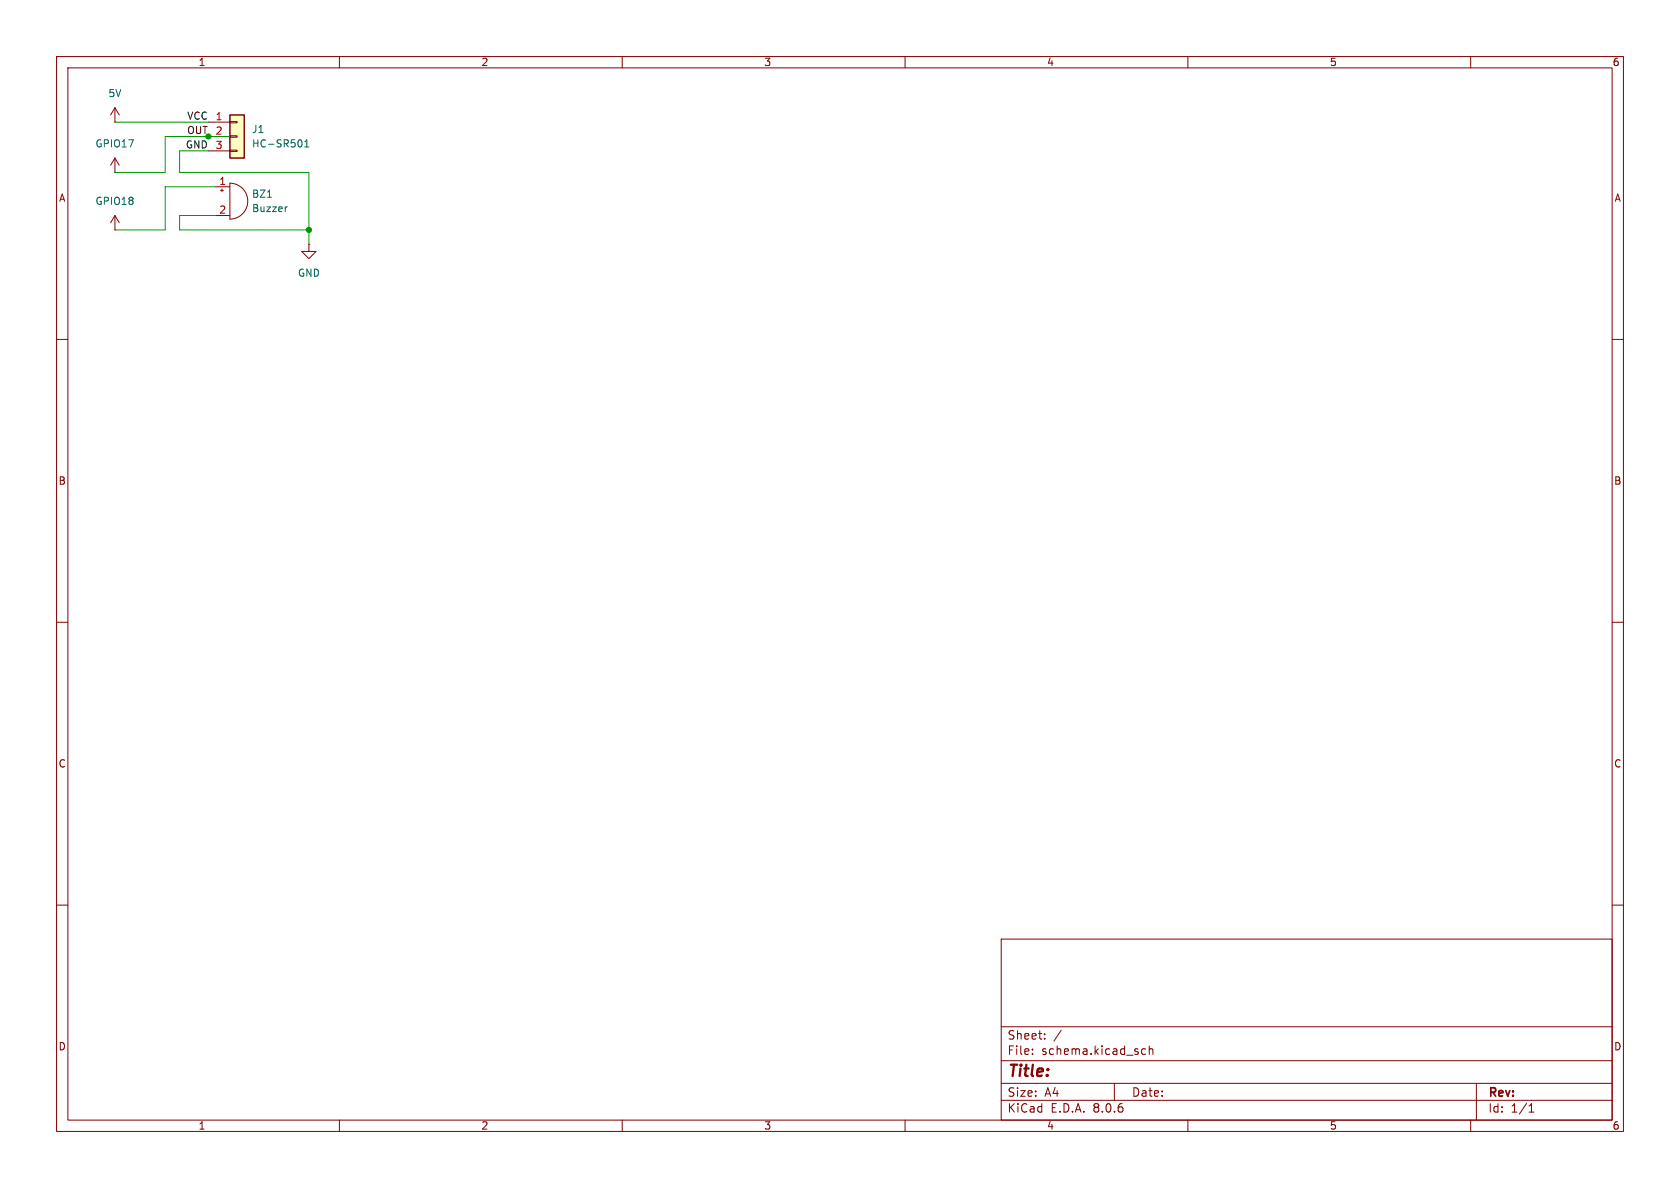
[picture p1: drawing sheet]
<svg xmlns="http://www.w3.org/2000/svg" width="297mm" height="210mm" viewBox="0 0 297 210" stroke-linecap="round" stroke-linejoin="round" font-family="sans-serif">
<g fill="none" stroke="#840000" stroke-width=".18">
<path d="M10 10h277v190h-277zM12 12h273v186h-273zM60 10v2M110 10v2M160 10v2M210 10v2M260 10v2M10 60h2M285 60h2M10 110h2M285 110h2M10 160h2"/>
<path d="M285 160h2M177 166h108v32h-108zM60 198v2M110 198v2M160 198v2M177 194.5h108M177 191.5h108M177 187.5h108M177 181.5h108M182.5 186.3v.1M182.5 185.5v.1M184.7 183.6v.1"/>
<path d="M184.7 182.8v.1M187.6 182.1l-1.3 2M197 191.5v3M201.8 186.1l.3 .3 .4-.1M202.5 185.5l-.4-.1-.3 .3M203.2 185.5l.2-.1 .3 .1 .1 .9M203.2 184.9v1.5M210 198v2M260 198v2M261 191.5v6.5M270.3 196.6h.9M270.3 195.5l.4-.4v1.5"/>
</g>
<path d="M40.6 20.3h2.6v7.6h-2.6z" fill="#ffffc2"/>
<g fill="none" stroke="#840000" stroke-width=".18">
<path d="M20.3 19.1v2.5M20.3 19.1l-.7 1.2M20.3 19.1l.8 1.2M20.3 30.5h.1M20.3 21.6h.1M20.3 38.1l-.7 1.3M20.3 27.9v2.6M20.3 38.1v2.5M20.3 38.1l.8 1.3M20.3 27.9l-.7 1.3M20.3 27.9l.8 1.3M36.8 21.6h3.8"/>
<path d="M36.8 24.1h3.8M36.8 26.7h3.8M38.1 33h2.5M38.1 38.1h2.5M39 33.7h.5M39.2 33.4v.5M40.6 26.5h1.3v.3h-1.3zM40.6 24h1.3v.3h-1.3zM40.6 21.5h1.3v.2h-1.3zM40.6 32.4a3.2 3.2 0 0 1 3.2 3.2 3.2 3.2 0 0 1-3.2 3.1zM20.3 40.6h.1M54.6 43.2v1.3h1.3l-1.3 1.2-1.3-1.2h1.3"/>
<path d="M54.6 43.2h.1"/>
</g>
<path d="M40.6 20.3h2.6v7.6h-2.6z" fill="none" stroke="#840000" stroke-width=".25"/>
<path d="M47.3 34.9h.7M50.8 36.6h-.3M53.3 24.8l.1 .4-.1 .7M53.9 26h.7M53.9 25.1l.3-.4v1.3" fill="none" stroke="#006464" stroke-width=".18"/>
<path d="M20.3 21.6h16.5M36.8 26.7h-5.1v3.8h22.9v12.7M38.1 38.1h-6.4v2.5h22.9M38.1 33h-8.9v7.6h-8.9M40.6 24.1h-11.4v6.4h-8.9" fill="none" stroke="#009600" stroke-width=".18"/>
<g fill="#009600" stroke="#009600" stroke-width=".18">
<circle cx="36.8" cy="24.1" r=".46"/>
<circle cx="54.6" cy="40.6" r=".46"/>
</g>
<text font-size="2.8" fill="#840000" x="178" y="190.9">Title:</text>
<g font-size="2.1" fill="#840000">
<text x="178" y="184">Sheet:</text>
<text x="178" y="186.7">File:</text>
<text x="184.1" y="186.7">schema.kicad_sch</text>
<text x="178" y="196.9">KiCad</text>
<text x="178" y="194.1">Size:</text>
<text x="184.7" y="194.1">A4</text>
<text x="185.7" y="196.9">E.D.A.</text>
<text x="193.3" y="196.9">8.0.6</text>
<text x="200" y="194.1">Date:</text>
<text x="263" y="194.3">Rev:</text>
<text x="263" y="196.9">Id:</text>
<text x="267.1" y="196.9">1/1</text>
</g>
<g font-size="1.8" fill="#840000">
<text x="35" y="11.9">1</text>
<text x="85" y="11.9">2</text>
<text x="135" y="11.9">3</text>
<text x="185" y="11.9">4</text>
<text x="235" y="11.9">5</text>
<text x="285" y="11.9">6</text>
<text x="10.3" y="35.9">A</text>
<text x="285.3" y="35.9">A</text>
<text x="10.3" y="85.9">B</text>
<text x="285.3" y="85.9">B</text>
<text x="10.3" y="135.9">C</text>
<text x="285.3" y="135.9">C</text>
<text x="10.3" y="185.9">D</text>
<text x="285.3" y="185.9">D</text>
<text x="35" y="199.9">1</text>
<text x="85" y="199.9">2</text>
<text x="135" y="199.9">3</text>
<text x="185" y="199.9">4</text>
<text x="235" y="199.9">5</text>
<text x="285" y="199.9">6</text>
</g>
<g font-size="1.8" fill="#006464">
<text x="19.1" y="17.4">5V</text>
<text x="44.5" y="23.7">J1</text>
<text x="16.8" y="26.3">GPIO17</text>
<text x="44.5" y="26.3">HC-SR501</text>
<text x="44.5" y="35.2">BZ1</text>
<text x="16.8" y="36.4">GPIO18</text>
<text x="44.5" y="37.7">Buzzer</text>
<text x="52.6" y="49.1">GND</text>
</g>
<g font-size="1.8" fill="#0f0f0f">
<text x="33" y="23.8">OUT</text>
<text x="33" y="21.2">VCC</text>
<text x="32.8" y="26.3">GND</text>
</g>
<g font-size="1.8" fill="#a90000">
<text x="38" y="21.3">1</text>
<text x="38" y="23.9">2</text>
<text x="38" y="26.4">3</text>
<text x="38.7" y="32.8">1</text>
<text x="38.7" y="37.8">2</text>
</g>
</svg>
